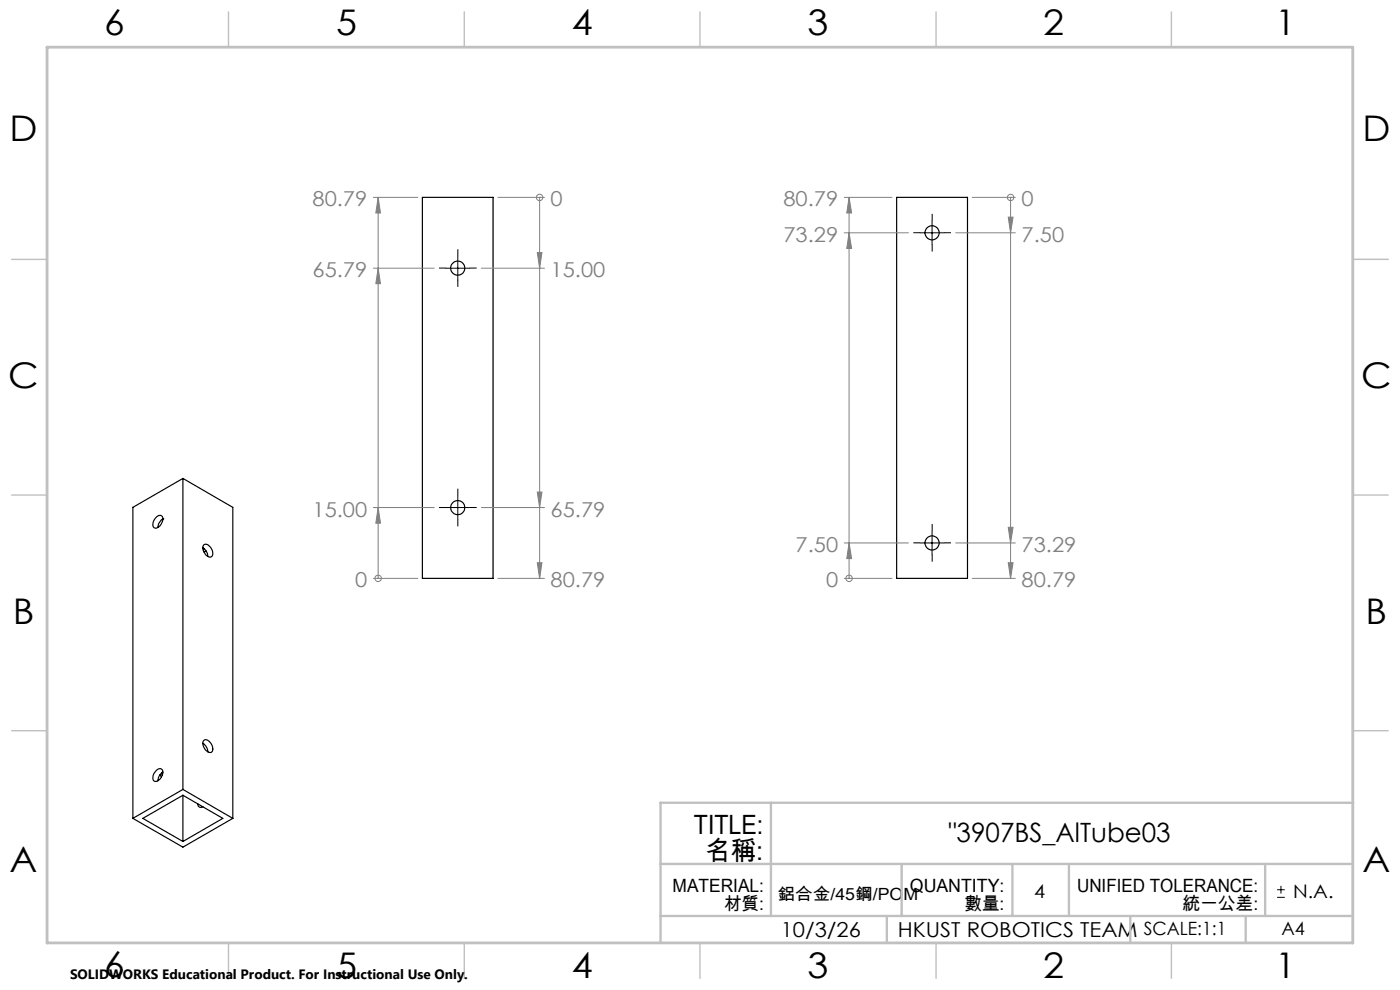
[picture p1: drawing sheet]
<svg xmlns="http://www.w3.org/2000/svg" width="297mm" height="210mm" viewBox="0 0 297 210" stroke-linecap="round" stroke-linejoin="round" font-family="sans-serif">
<g fill="none" stroke="#000" stroke-width=".25">
<path d="M89.6 41.9h15v80.8h-15zM190.2 41.9h15v80.8h-15zM33.1 109.8a.77 .77 0 0 1 .7-.5 .77 .77 0 0 1 .7 .5 1.99 1.99 0 0 1-1.6 2.2 1.26 1.26 0 0 1 0-2zM34.5 110.1h.1M34.5 110.1a2.49 2.49 0 0 0-1 1.8M38.8 101.5l-10.6 6.1v66M38.8 101.5v66M38.8 101.5l10.6 6.1v66M43 116.2a2.33 2.33 0 0 1 1.1 1.8M43.2 115.6a1.14 1.14 0 0 1 1.6 .8 1.21 1.21 0 0 1-.1 1.8 1.95 1.95 0 0 1-1.5-2.6zM43.3 116.4l-.2 .4M43.7 116.8l-.4 .4"/>
<path d="M43 157.6a2.49 2.49 0 0 1 1.1 1.9M43.2 157.1a1.29 1.29 0 0 1 1.8 1 .92 .92 0 0 1-.5 1.5 1.98 1.98 0 0 1-1.3-2.5zM28.2 173.6l10.6 6.1 10.6-6.1M33.1 163.5a.77 .77 0 0 1 .7-.5 .77 .77 0 0 1 .7 .6 1.99 1.99 0 0 1-1.6 2.2 1.26 1.26 0 0 1 0-2.1zM33.9 164.4l.4 .4M34.3 164l.1 .4M34.5 163.8a2.33 2.33 0 0 0-1 1.8M38.8 168.7v9.8M38.8 167.5l-10.6 6.1M38.8 168.7l-8.5 4.9 8.5 4.9M38.8 168.7l8.5 4.9-8.5 4.9M38.8 167.5l10.6 6.1"/>
<path d="M42 170.5a.65 .65 0 0 0 .3 .7 .65 .65 0 0 0 .7-.1"/>
<circle cx="97.1" cy="56.9" r="1.5"/>
<circle cx="197.7" cy="49.4" r="1.5"/>
<circle cx="97.1" cy="107.7" r="1.5"/>
<circle cx="197.7" cy="115.2" r="1.5"/>
</g>
<path d="M94.6 56.9h5M97.1 54.4v5M195.2 49.4h5M197.7 46.9v5M94.6 107.7h5M97.1 105.2v5M195.2 115.2h5M197.7 112.7v5M270.9 190.4h1.7M270.9 188.7h1.7M271.7 187.9v1.6" fill="none" stroke="#000" stroke-width=".21"/>
<g fill="none" stroke="#808080" stroke-width=".21">
<path d="M79.2 56.9h12.9M79.2 41.9h9.4M80.2 56.9l.5 3.3h-1zM80.2 41.9l.5 3.3h-1zM80.2 41.9v80.8M102.1 56.9h13.4M105.6 41.9h9.9M114 53.6h1l-.5 3.3zM114.5 41.9h.1M114.5 41.9v80.8M179.1 41.9h10.1M179.1 49.4h13.6"/>
<path d="M180.1 49.4l.6 3.3h-1.1zM180.1 41.9l.6 3.3h-1.1zM180.1 41.9v80.8M202.7 49.4h12.7M206.2 41.9h9.2M213.9 46.1h1l-.5 3.3zM214.4 41.9h.1M214.4 41.9v80.8M79.2 107.7h12.9M80.2 107.7l.5 3.3h-1zM102.1 107.7h13.4M114 104.4h1l-.5 3.3z"/>
<path d="M114 119.4h1l-.5 3.3zM179.1 115.2h13.6M180.1 115.2l.6 3.3h-1.1zM202.7 115.2h12.7M213.9 111.9h1l-.5 3.3zM213.9 119.4h1l-.5 3.3zM79.2 122.7h9.4M80.2 122.7h.1M105.6 122.7h9.9M179.1 122.7h10.1M180.1 122.7h.1M206.2 122.7h9.2"/>
<circle cx="114.5" cy="41.9" r=".68"/>
<circle cx="214.4" cy="41.9" r=".67"/>
<circle cx="80.2" cy="122.7" r=".68"/>
<circle cx="180.1" cy="122.7" r=".68"/>
</g>
<g fill="none" stroke="#000" stroke-width=".21" stroke-dasharray="15.2 1.3 1.3 1.3" stroke-linecap="butt">
<path d="M94.6 56.9h-1.5M97.1 54.4v-1.5M97.1 59.4v1.5M99.6 56.9h1.5M195.2 49.4h-1.5M197.7 46.9v-1.5M197.7 51.9v1.5M200.2 49.4h1.5M94.6 107.7h-1.5M97.1 105.2v-1.5M97.1 110.2v1.5M99.6 107.7h1.5"/>
<path d="M195.2 115.2h-1.5M197.7 112.7v-1.5M197.7 117.7v1.5M200.2 115.2h1.5"/>
</g>
<path d="M287 55h7.5M287 144.8v55.2h-187.2" fill="none" stroke="#c0c0c0" stroke-width=".21"/>
<path d="M163.5 170.3v24M287.1 170.3h-147v29.7M140.1 194.3h146.5M140.1 183.3h146.9M188.1 194.3v5.7M191.3 183.3v11M214.8 183.3v11M226.8 183.3v11M239.8 194.3v5.7M264.3 194.3v5.7M268.4 183.3v11" fill="none" stroke="#c0c0c0" stroke-width=".5"/>
<g fill="none" stroke="#c0c0c0" stroke-width=".3">
<path d="M48.5 2.5v7.5M98.5 2.5v7.5M148.5 2.5v7.5M198.6 2.5v7.5M248.5 2.5v7.5M2.5 55h7.5M287 55h7.5M2.5 105h7.5M287 105h7.5M2.5 155h7.5M287 155h7.5M48.5 200v7.5"/>
<path d="M98.5 200v7.5M148.5 200v7.5M198.6 200v7.5M248.5 200v7.5"/>
</g>
<path d="M10 10h277v190h-277z" fill="none" stroke="#c0c0c0" stroke-width=".6"/>
<path d="M80.2 107.7l.5 3.3h-1zM80.2 56.9l.5 3.3h-1zM80.2 41.9l.5 3.3h-1zM114 53.6h1l-.5 3.3zM114 104.4h1l-.5 3.3zM114 119.4h1l-.5 3.3zM180.1 115.2l.6 3.3h-1.1zM180.1 49.4l.6 3.3h-1.1zM180.1 41.9l.6 3.3h-1.1zM213.9 46.1h1l-.5 3.3zM213.9 111.9h1l-.5 3.3zM213.9 119.4h1l-.5 3.3z" fill="#808080"/>
<g font-size="7.5">
<text x="22.1" y="7.3">6</text>
<text x="71.3" y="7.4">5</text>
<text x="121.3" y="7.4">4</text>
<text x="171.3" y="7.4">3</text>
<text x="221.3" y="7.4">2</text>
<text x="270.5" y="7.4">1</text>
<text x="2" y="29.9">D</text>
<text x="289" y="29.9">D</text>
<text x="1.8" y="82.4">C</text>
<text x="288.8" y="82.4">C</text>
<text x="2.7" y="132.4">B</text>
<text x="289.7" y="132.4">B</text>
<text x="2" y="184.9">A</text>
<text x="289" y="184.9">A</text>
<text x="22.1" y="207.3">6</text>
<text x="71.3" y="207.4">5</text>
<text x="121.3" y="207.4">4</text>
<text x="171.3" y="207.4">3</text>
<text x="221.3" y="207.4">2</text>
<text x="270.5" y="207.4">1</text>
</g>
<g font-size="5.6">
<text x="147.2" y="176.9">TITLE:</text>
<text x="201.2" y="178.6">&quot;3907BS_AlTube03</text>
<text x="149.6" y="182.5">名稱:</text>
</g>
<g font-size="4.4" fill="#808080">
<text x="66.3" y="43.8">80.79</text>
<text x="116.8" y="43.8">0</text>
<text x="166.2" y="43.8">80.79</text>
<text x="216.7" y="43.8">0</text>
<text x="166.2" y="51.3">73.29</text>
<text x="216.7" y="51.3">7.50</text>
<text x="66.3" y="58.8">65.79</text>
<text x="116.8" y="58.8">15.00</text>
<text x="66.3" y="109.6">15.00</text>
<text x="116.8" y="109.6">65.79</text>
<text x="168.8" y="117.1">7.50</text>
<text x="216.7" y="117.1">73.29</text>
<text x="75.3" y="124.6">0</text>
<text x="116.8" y="124.6">80.79</text>
<text x="175.3" y="124.6">0</text>
<text x="216.7" y="124.6">80.79</text>
</g>
<g font-size="4.4">
<text x="165.6" y="198.7">10/3/26</text>
<text x="190.5" y="198.7">HKUST ROBOTICS TEAM</text>
</g>
<g font-size="4">
<text x="219.4" y="190.5">4</text>
<text x="274.3" y="190.5">N.A.</text>
</g>
<g font-size="3.9">
<text x="142.7" y="189.2">MATERIAL:</text>
<text x="193" y="189.2">QUANTITY:</text>
<text x="228.5" y="189.2">UNIFIED TOLERANCE:</text>
<text x="153.6" y="193.1">材質:</text>
<text x="204.6" y="193.1">數量:</text>
<text x="250.8" y="193.1">統一公差:</text>
<text x="242.6" y="198.4">SCALE:1:1</text>
<text x="271.9" y="198.4">A4</text>
</g>
<text font-size="3.6" x="164.9" y="190.8">鋁合金/45鋼/POM</text>
<text font-size="2.9" x="14.9" y="207.6">SOLIDWORKS Educational Product. For Instructional Use Only.</text>
</svg>
